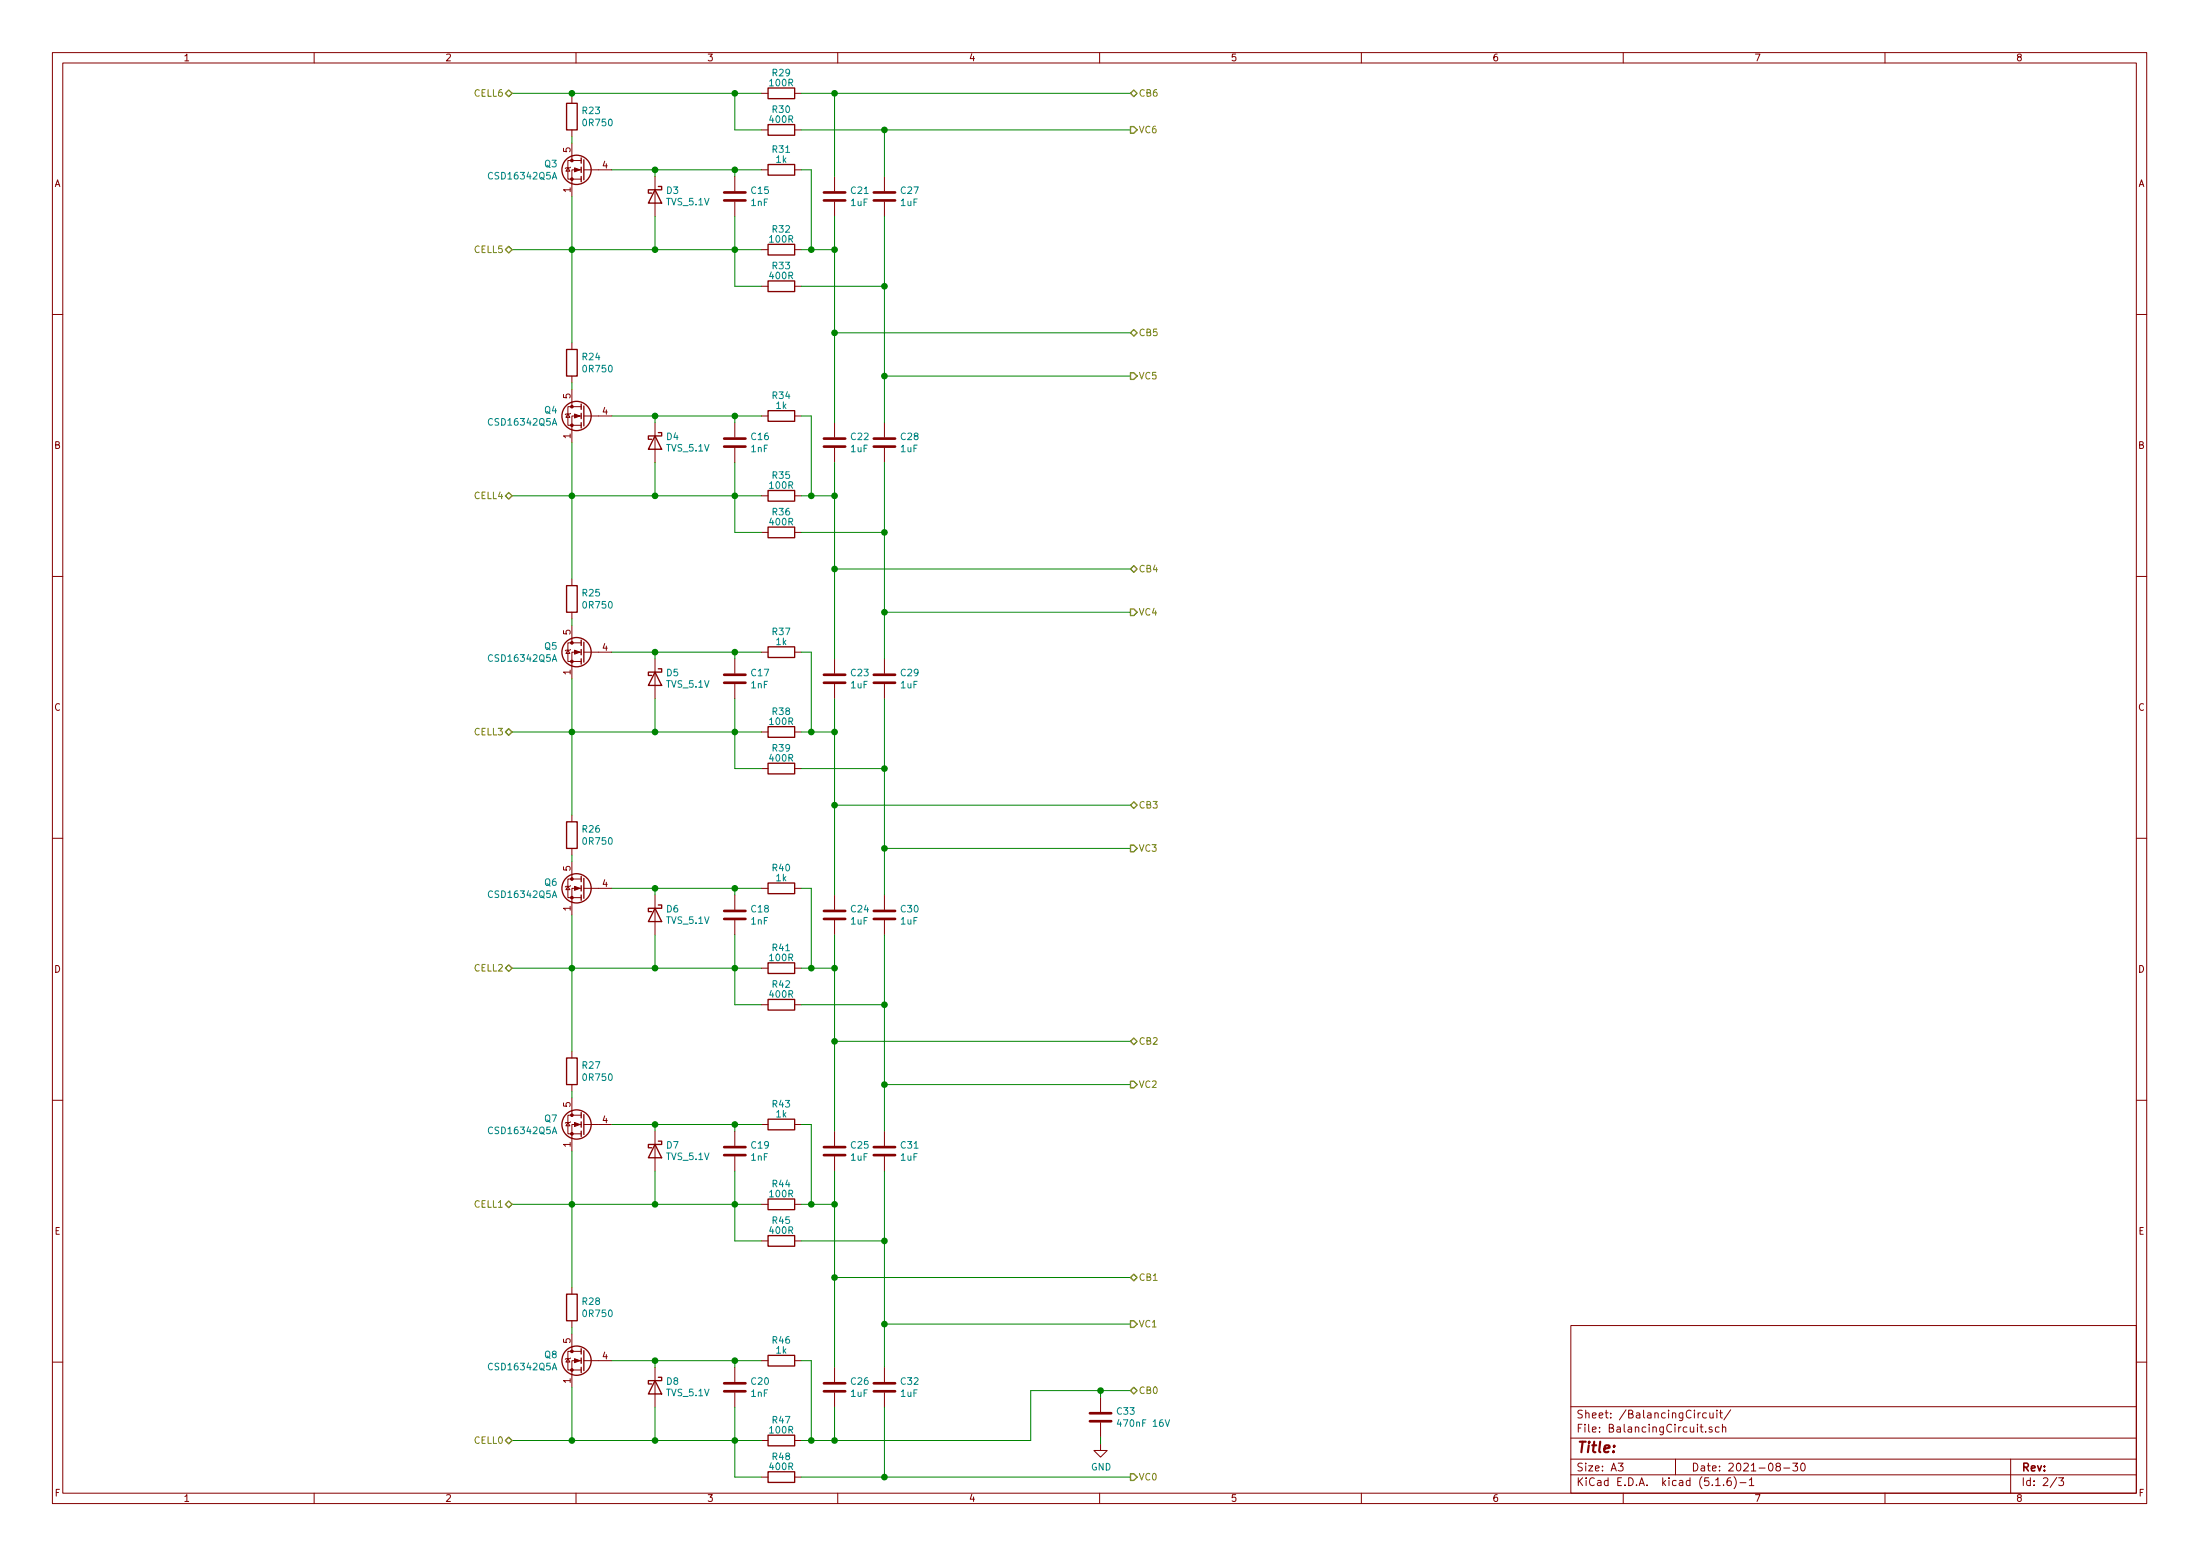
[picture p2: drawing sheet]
EESchema Schematic File Version 4
EELAYER 30 0
EELAYER END
$Descr A3 16535 11693
encoding utf-8
Sheet 2 3
Title ""
Date "2021-08-30"
Rev ""
Comp ""
Comment1 ""
Comment2 ""
Comment3 ""
Comment4 ""
$EndDescr
Wire Wire Line
	4300 10025 4300 9975
Wire Wire Line
	4300 10425 4300 10825
Wire Wire Line
	4300 10825 4925 10825
Wire Wire Line
	5725 10225 5525 10225
Wire Wire Line
	4925 10275 4925 10225
Connection ~ 4925 10225
Wire Wire Line
	4925 10225 4600 10225
Wire Wire Line
	5525 10275 5525 10225
Connection ~ 5525 10225
Wire Wire Line
	5525 10225 4925 10225
Wire Wire Line
	4925 10575 4925 10825
Connection ~ 4925 10825
Wire Wire Line
	4925 10825 5525 10825
Wire Wire Line
	5525 10575 5525 10825
Connection ~ 5525 10825
Wire Wire Line
	5525 10825 5725 10825
Wire Wire Line
	6025 10225 6100 10225
Wire Wire Line
	6275 10575 6275 10825
Wire Wire Line
	6275 9600 6275 10275
Wire Wire Line
	4300 10825 3850 10825
Connection ~ 4300 10825
Wire Wire Line
	5525 10825 5525 11100
Wire Wire Line
	5525 11100 5725 11100
Connection ~ 6275 9600
Wire Wire Line
	6650 10575 6650 11100
Connection ~ 6650 11100
Wire Wire Line
	6025 11100 6650 11100
$Comp
L Device:R R?
U 1 1
P 5875 9325
AR Path="/61625CD1" Ref="R?"  Part="1" 
AR Path="/615CA4D2/61625CD1" Ref="R45"  Part="1" 
F 0 "R45" V 6025 9325 50  0000 C CNN
F 1 "400R" V 5950 9325 50  0000 C CNN
F 2 "Resistor_SMD:R_0603_1608Metric" V 5805 9325 50  0001 C CNN
F 3 "~" H 5875 9325 50  0001 C CNN
	1    5875 9325
	0    -1   -1   0   
$EndComp
$Comp
L Device:D_Schottky D?
U 1 1
P 4925 8650
AR Path="/61625CDD" Ref="D?"  Part="1" 
AR Path="/615CA4D2/61625CDD" Ref="D7"  Part="1" 
F 0 "D7" V 4879 8730 50  0000 L CNN
F 1 "TVS_5.1V" V 4965 8730 50  0000 L CNN
F 2 "Diode_SMD:D_SOD-323" H 4925 8650 50  0001 C CNN
F 3 "~" H 4925 8650 50  0001 C CNN
	1    4925 8650
	0    1    1    0   
$EndComp
$Comp
L Device:R R?
U 1 1
P 5875 9050
AR Path="/61625CEF" Ref="R?"  Part="1" 
AR Path="/615CA4D2/61625CEF" Ref="R44"  Part="1" 
F 0 "R44" V 6025 9050 50  0000 C CNN
F 1 "100R" V 5950 9050 50  0000 C CNN
F 2 "Resistor_SMD:R_0603_1608Metric" V 5805 9050 50  0001 C CNN
F 3 "~" H 5875 9050 50  0001 C CNN
	1    5875 9050
	0    -1   -1   0   
$EndComp
Wire Wire Line
	4300 8250 4300 8200
Wire Wire Line
	4300 8650 4300 9050
Wire Wire Line
	4300 9050 4925 9050
Wire Wire Line
	5725 8450 5525 8450
Wire Wire Line
	4925 8500 4925 8450
Connection ~ 4925 8450
Wire Wire Line
	4925 8450 4600 8450
Wire Wire Line
	5525 8500 5525 8450
Connection ~ 5525 8450
Wire Wire Line
	5525 8450 4925 8450
Wire Wire Line
	4925 8800 4925 9050
Connection ~ 4925 9050
Wire Wire Line
	4925 9050 5525 9050
Wire Wire Line
	5525 8800 5525 9050
Connection ~ 5525 9050
Wire Wire Line
	5525 9050 5725 9050
Wire Wire Line
	6025 8450 6100 8450
Wire Wire Line
	6275 8800 6275 9050
Connection ~ 6275 9050
Wire Wire Line
	6275 7825 6275 8500
Wire Wire Line
	4300 9050 3850 9050
Connection ~ 4300 9050
Wire Wire Line
	5525 9050 5525 9325
Wire Wire Line
	5525 9325 5725 9325
Wire Wire Line
	6650 8800 6650 9325
Connection ~ 6650 9325
Wire Wire Line
	6025 9325 6650 9325
Wire Wire Line
	6650 10275 6650 9950
Wire Wire Line
	6275 9600 6275 9050
Wire Wire Line
	6650 8500 6650 8150
Wire Wire Line
	4300 9050 4300 9675
Connection ~ 6650 9950
Wire Wire Line
	6650 9950 6650 9325
$Comp
L Device:R R?
U 1 1
P 5875 7550
AR Path="/61625D33" Ref="R?"  Part="1" 
AR Path="/615CA4D2/61625D33" Ref="R42"  Part="1" 
F 0 "R42" V 6025 7550 50  0000 C CNN
F 1 "400R" V 5950 7550 50  0000 C CNN
F 2 "Resistor_SMD:R_0603_1608Metric" V 5805 7550 50  0001 C CNN
F 3 "~" H 5875 7550 50  0001 C CNN
	1    5875 7550
	0    -1   -1   0   
$EndComp
$Comp
L Device:D_Schottky D?
U 1 1
P 4925 6875
AR Path="/61625D3F" Ref="D?"  Part="1" 
AR Path="/615CA4D2/61625D3F" Ref="D6"  Part="1" 
F 0 "D6" V 4879 6955 50  0000 L CNN
F 1 "TVS_5.1V" V 4965 6955 50  0000 L CNN
F 2 "Diode_SMD:D_SOD-323" H 4925 6875 50  0001 C CNN
F 3 "~" H 4925 6875 50  0001 C CNN
	1    4925 6875
	0    1    1    0   
$EndComp
$Comp
L Device:R R?
U 1 1
P 4300 6275
AR Path="/61625D45" Ref="R?"  Part="1" 
AR Path="/615CA4D2/61625D45" Ref="R26"  Part="1" 
F 0 "R26" H 4370 6321 50  0000 L CNN
F 1 "0R750" H 4370 6230 50  0000 L CNN
F 2 "Package_TO_SOT_SMD:TO-252-2_TabPin1" V 4230 6275 50  0001 C CNN
F 3 "https://www.bourns.com/docs/Product-Datasheets/PWR263S-35.pdf" H 4300 6275 50  0001 C CNN
	1    4300 6275
	1    0    0    -1  
$EndComp
$Comp
L Device:R R?
U 1 1
P 5875 7275
AR Path="/61625D51" Ref="R?"  Part="1" 
AR Path="/615CA4D2/61625D51" Ref="R41"  Part="1" 
F 0 "R41" V 6025 7275 50  0000 C CNN
F 1 "100R" V 5950 7275 50  0000 C CNN
F 2 "Resistor_SMD:R_0603_1608Metric" V 5805 7275 50  0001 C CNN
F 3 "~" H 5875 7275 50  0001 C CNN
	1    5875 7275
	0    -1   -1   0   
$EndComp
Wire Wire Line
	4300 6475 4300 6425
Wire Wire Line
	4300 6875 4300 7275
Wire Wire Line
	4300 7275 4925 7275
Wire Wire Line
	5725 6675 5525 6675
Wire Wire Line
	4925 6725 4925 6675
Connection ~ 4925 6675
Wire Wire Line
	4925 6675 4600 6675
Wire Wire Line
	5525 6725 5525 6675
Connection ~ 5525 6675
Wire Wire Line
	5525 6675 4925 6675
Wire Wire Line
	4925 7025 4925 7275
Connection ~ 4925 7275
Wire Wire Line
	4925 7275 5525 7275
Wire Wire Line
	5525 7025 5525 7275
Connection ~ 5525 7275
Wire Wire Line
	5525 7275 5725 7275
Wire Wire Line
	6025 6675 6100 6675
Wire Wire Line
	6275 7025 6275 7275
Connection ~ 6275 7275
Wire Wire Line
	6275 6050 6275 6725
Wire Wire Line
	4300 7275 3850 7275
Connection ~ 4300 7275
Wire Wire Line
	5525 7275 5525 7550
Wire Wire Line
	5525 7550 5725 7550
Wire Wire Line
	6650 7025 6650 7550
Wire Wire Line
	6025 7550 6650 7550
Wire Wire Line
	6275 7825 6275 7275
Wire Wire Line
	6650 6725 6650 6375
Connection ~ 6275 7825
Wire Wire Line
	6650 8150 6650 7550
Connection ~ 6650 8150
Connection ~ 6650 7550
Wire Wire Line
	4300 7275 4300 7900
$Comp
L Device:R R?
U 1 1
P 5875 5775
AR Path="/61625D92" Ref="R?"  Part="1" 
AR Path="/615CA4D2/61625D92" Ref="R39"  Part="1" 
F 0 "R39" V 6025 5775 50  0000 C CNN
F 1 "400R" V 5950 5775 50  0000 C CNN
F 2 "Resistor_SMD:R_0603_1608Metric" V 5805 5775 50  0001 C CNN
F 3 "~" H 5875 5775 50  0001 C CNN
	1    5875 5775
	0    -1   -1   0   
$EndComp
$Comp
L Device:D_Schottky D?
U 1 1
P 4925 5100
AR Path="/61625D9E" Ref="D?"  Part="1" 
AR Path="/615CA4D2/61625D9E" Ref="D5"  Part="1" 
F 0 "D5" V 4879 5180 50  0000 L CNN
F 1 "TVS_5.1V" V 4965 5180 50  0000 L CNN
F 2 "Diode_SMD:D_SOD-323" H 4925 5100 50  0001 C CNN
F 3 "~" H 4925 5100 50  0001 C CNN
	1    4925 5100
	0    1    1    0   
$EndComp
$Comp
L Device:R R?
U 1 1
P 4300 4500
AR Path="/61625DA4" Ref="R?"  Part="1" 
AR Path="/615CA4D2/61625DA4" Ref="R25"  Part="1" 
F 0 "R25" H 4370 4546 50  0000 L CNN
F 1 "0R750" H 4370 4455 50  0000 L CNN
F 2 "Package_TO_SOT_SMD:TO-252-2_TabPin1" V 4230 4500 50  0001 C CNN
F 3 "https://www.bourns.com/docs/Product-Datasheets/PWR263S-35.pdf" H 4300 4500 50  0001 C CNN
	1    4300 4500
	1    0    0    -1  
$EndComp
$Comp
L Device:R R?
U 1 1
P 5875 5500
AR Path="/61625DB0" Ref="R?"  Part="1" 
AR Path="/615CA4D2/61625DB0" Ref="R38"  Part="1" 
F 0 "R38" V 6025 5500 50  0000 C CNN
F 1 "100R" V 5950 5500 50  0000 C CNN
F 2 "Resistor_SMD:R_0603_1608Metric" V 5805 5500 50  0001 C CNN
F 3 "~" H 5875 5500 50  0001 C CNN
	1    5875 5500
	0    -1   -1   0   
$EndComp
Wire Wire Line
	4300 4700 4300 4650
Wire Wire Line
	4300 5100 4300 5500
Wire Wire Line
	4300 5500 4925 5500
Wire Wire Line
	5725 4900 5525 4900
Wire Wire Line
	4925 4950 4925 4900
Connection ~ 4925 4900
Wire Wire Line
	4925 4900 4600 4900
Wire Wire Line
	5525 4950 5525 4900
Connection ~ 5525 4900
Wire Wire Line
	5525 4900 4925 4900
Wire Wire Line
	4925 5250 4925 5500
Connection ~ 4925 5500
Wire Wire Line
	4925 5500 5525 5500
Wire Wire Line
	5525 5250 5525 5500
Connection ~ 5525 5500
Wire Wire Line
	5525 5500 5725 5500
Wire Wire Line
	6025 4900 6100 4900
Wire Wire Line
	6275 5250 6275 5500
Connection ~ 6275 5500
Wire Wire Line
	6275 4275 6275 4950
Wire Wire Line
	4300 5500 3850 5500
Connection ~ 4300 5500
Wire Wire Line
	5525 5500 5525 5775
Wire Wire Line
	5525 5775 5725 5775
Wire Wire Line
	6650 5250 6650 5775
Wire Wire Line
	6025 5775 6650 5775
Wire Wire Line
	6275 6050 6275 5500
Wire Wire Line
	6650 4950 6650 4600
Connection ~ 6275 6050
Wire Wire Line
	4300 5500 4300 6125
Wire Wire Line
	6650 5775 6650 6375
Connection ~ 6650 5775
Connection ~ 6650 6375
$Comp
L Device:R R?
U 1 1
P 5875 4000
AR Path="/61625DF1" Ref="R?"  Part="1" 
AR Path="/615CA4D2/61625DF1" Ref="R36"  Part="1" 
F 0 "R36" V 6025 4000 50  0000 C CNN
F 1 "400R" V 5950 4000 50  0000 C CNN
F 2 "Resistor_SMD:R_0603_1608Metric" V 5805 4000 50  0001 C CNN
F 3 "~" H 5875 4000 50  0001 C CNN
	1    5875 4000
	0    -1   -1   0   
$EndComp
$Comp
L Device:D_Schottky D?
U 1 1
P 4925 3325
AR Path="/61625DFD" Ref="D?"  Part="1" 
AR Path="/615CA4D2/61625DFD" Ref="D4"  Part="1" 
F 0 "D4" V 4879 3405 50  0000 L CNN
F 1 "TVS_5.1V" V 4965 3405 50  0000 L CNN
F 2 "Diode_SMD:D_SOD-323" H 4925 3325 50  0001 C CNN
F 3 "~" H 4925 3325 50  0001 C CNN
	1    4925 3325
	0    1    1    0   
$EndComp
$Comp
L Device:R R?
U 1 1
P 4300 2725
AR Path="/61625E03" Ref="R?"  Part="1" 
AR Path="/615CA4D2/61625E03" Ref="R24"  Part="1" 
F 0 "R24" H 4370 2771 50  0000 L CNN
F 1 "0R750" H 4370 2680 50  0000 L CNN
F 2 "Package_TO_SOT_SMD:TO-252-2_TabPin1" V 4230 2725 50  0001 C CNN
F 3 "https://www.bourns.com/docs/Product-Datasheets/PWR263S-35.pdf" H 4300 2725 50  0001 C CNN
	1    4300 2725
	1    0    0    -1  
$EndComp
$Comp
L Device:R R?
U 1 1
P 5875 3725
AR Path="/61625E0F" Ref="R?"  Part="1" 
AR Path="/615CA4D2/61625E0F" Ref="R35"  Part="1" 
F 0 "R35" V 6025 3725 50  0000 C CNN
F 1 "100R" V 5950 3725 50  0000 C CNN
F 2 "Resistor_SMD:R_0603_1608Metric" V 5805 3725 50  0001 C CNN
F 3 "~" H 5875 3725 50  0001 C CNN
	1    5875 3725
	0    -1   -1   0   
$EndComp
Wire Wire Line
	4300 2925 4300 2875
Wire Wire Line
	4300 3325 4300 3725
Wire Wire Line
	4300 3725 4925 3725
Wire Wire Line
	5725 3125 5525 3125
Wire Wire Line
	4925 3175 4925 3125
Connection ~ 4925 3125
Wire Wire Line
	4925 3125 4600 3125
Wire Wire Line
	5525 3175 5525 3125
Connection ~ 5525 3125
Wire Wire Line
	5525 3125 4925 3125
Wire Wire Line
	4925 3475 4925 3725
Connection ~ 4925 3725
Wire Wire Line
	4925 3725 5525 3725
Wire Wire Line
	5525 3475 5525 3725
Connection ~ 5525 3725
Wire Wire Line
	5525 3725 5725 3725
Wire Wire Line
	6025 3125 6100 3125
Wire Wire Line
	6275 3475 6275 3725
Connection ~ 6275 3725
Wire Wire Line
	6275 2500 6275 3175
Wire Wire Line
	4300 3725 3850 3725
Connection ~ 4300 3725
Wire Wire Line
	5525 3725 5525 4000
Wire Wire Line
	5525 4000 5725 4000
Wire Wire Line
	6650 3475 6650 4000
Wire Wire Line
	6025 4000 6650 4000
Wire Wire Line
	6275 4275 6275 3725
Wire Wire Line
	6650 3175 6650 2825
Connection ~ 6275 4275
Wire Wire Line
	6650 4600 6650 4000
Connection ~ 6650 4600
Connection ~ 6650 4000
Wire Wire Line
	4300 3725 4300 4350
$Comp
L Device:R R?
U 1 1
P 5875 2150
AR Path="/61625E50" Ref="R?"  Part="1" 
AR Path="/615CA4D2/61625E50" Ref="R33"  Part="1" 
F 0 "R33" V 6025 2150 50  0000 C CNN
F 1 "400R" V 5950 2150 50  0000 C CNN
F 2 "Resistor_SMD:R_0603_1608Metric" V 5805 2150 50  0001 C CNN
F 3 "~" H 5875 2150 50  0001 C CNN
	1    5875 2150
	0    -1   -1   0   
$EndComp
$Comp
L Device:D_Schottky D?
U 1 1
P 4925 1475
AR Path="/61625E5C" Ref="D?"  Part="1" 
AR Path="/615CA4D2/61625E5C" Ref="D3"  Part="1" 
F 0 "D3" V 4879 1555 50  0000 L CNN
F 1 "TVS_5.1V" V 4965 1555 50  0000 L CNN
F 2 "Diode_SMD:D_SOD-323" H 4925 1475 50  0001 C CNN
F 3 "~" H 4925 1475 50  0001 C CNN
	1    4925 1475
	0    1    1    0   
$EndComp
$Comp
L Device:R R?
U 1 1
P 4300 875
AR Path="/61625E62" Ref="R?"  Part="1" 
AR Path="/615CA4D2/61625E62" Ref="R23"  Part="1" 
F 0 "R23" H 4370 921 50  0000 L CNN
F 1 "0R750" H 4370 830 50  0000 L CNN
F 2 "Package_TO_SOT_SMD:TO-252-2_TabPin1" V 4230 875 50  0001 C CNN
F 3 "https://www.bourns.com/docs/Product-Datasheets/PWR263S-35.pdf" H 4300 875 50  0001 C CNN
	1    4300 875 
	1    0    0    -1  
$EndComp
$Comp
L Device:R R?
U 1 1
P 5875 1875
AR Path="/61625E6E" Ref="R?"  Part="1" 
AR Path="/615CA4D2/61625E6E" Ref="R32"  Part="1" 
F 0 "R32" V 6025 1875 50  0000 C CNN
F 1 "100R" V 5950 1875 50  0000 C CNN
F 2 "Resistor_SMD:R_0603_1608Metric" V 5805 1875 50  0001 C CNN
F 3 "~" H 5875 1875 50  0001 C CNN
	1    5875 1875
	0    -1   -1   0   
$EndComp
$Comp
L Device:C C?
U 1 1
P 6275 1475
AR Path="/61625E74" Ref="C?"  Part="1" 
AR Path="/615CA4D2/61625E74" Ref="C21"  Part="1" 
F 0 "C21" H 6390 1521 50  0000 L CNN
F 1 "1uF" H 6390 1430 50  0000 L CNN
F 2 "Capacitor_SMD:C_0603_1608Metric" H 6313 1325 50  0001 C CNN
F 3 "~" H 6275 1475 50  0001 C CNN
	1    6275 1475
	1    0    0    -1  
$EndComp
$Comp
L Device:C C?
U 1 1
P 5525 1475
AR Path="/61625E7A" Ref="C?"  Part="1" 
AR Path="/615CA4D2/61625E7A" Ref="C15"  Part="1" 
F 0 "C15" H 5640 1521 50  0000 L CNN
F 1 "1nF" H 5640 1430 50  0000 L CNN
F 2 "Capacitor_SMD:C_0603_1608Metric" H 5563 1325 50  0001 C CNN
F 3 "~" H 5525 1475 50  0001 C CNN
	1    5525 1475
	1    0    0    -1  
$EndComp
Wire Wire Line
	4300 1075 4300 1025
Wire Wire Line
	4300 1475 4300 1875
Wire Wire Line
	4300 1875 4925 1875
Wire Wire Line
	6025 1875 6100 1875
Wire Wire Line
	5725 1275 5525 1275
Wire Wire Line
	4925 1325 4925 1275
Connection ~ 4925 1275
Wire Wire Line
	4925 1275 4600 1275
Wire Wire Line
	5525 1325 5525 1275
Connection ~ 5525 1275
Wire Wire Line
	5525 1275 4925 1275
Wire Wire Line
	4925 1625 4925 1875
Connection ~ 4925 1875
Wire Wire Line
	4925 1875 5525 1875
Wire Wire Line
	5525 1625 5525 1875
Connection ~ 5525 1875
Wire Wire Line
	5525 1875 5725 1875
Wire Wire Line
	6025 1275 6100 1275
Wire Wire Line
	6100 1275 6100 1875
Connection ~ 6100 1875
Wire Wire Line
	6100 1875 6275 1875
Wire Wire Line
	6275 1625 6275 1875
Connection ~ 6275 1875
Wire Wire Line
	4300 725  4300 700 
Wire Wire Line
	4300 1875 3850 1875
Connection ~ 4300 1875
Wire Wire Line
	5525 1875 5525 2150
Wire Wire Line
	5525 2150 5725 2150
$Comp
L Device:C C?
U 1 1
P 6650 1475
AR Path="/61625E9C" Ref="C?"  Part="1" 
AR Path="/615CA4D2/61625E9C" Ref="C27"  Part="1" 
F 0 "C27" H 6765 1521 50  0000 L CNN
F 1 "1uF" H 6765 1430 50  0000 L CNN
F 2 "Capacitor_SMD:C_0603_1608Metric" H 6688 1325 50  0001 C CNN
F 3 "~" H 6650 1475 50  0001 C CNN
	1    6650 1475
	1    0    0    -1  
$EndComp
Wire Wire Line
	6650 1625 6650 2150
Wire Wire Line
	6025 2150 6650 2150
Wire Wire Line
	6650 1325 6650 975 
Wire Wire Line
	4300 1875 4300 2575
Wire Wire Line
	6275 1875 6275 2500
Connection ~ 6275 2500
Wire Wire Line
	6650 2825 6650 2150
Connection ~ 6650 2825
Connection ~ 6650 2150
$Comp
L Device:R R?
U 1 1
P 5875 975
AR Path="/61625EAF" Ref="R?"  Part="1" 
AR Path="/615CA4D2/61625EAF" Ref="R30"  Part="1" 
F 0 "R30" V 6025 975 50  0000 C CNN
F 1 "400R" V 5950 975 50  0000 C CNN
F 2 "Resistor_SMD:R_0603_1608Metric" V 5805 975 50  0001 C CNN
F 3 "~" H 5875 975 50  0001 C CNN
	1    5875 975 
	0    -1   -1   0   
$EndComp
$Comp
L Device:R R?
U 1 1
P 5875 700
AR Path="/61625EB5" Ref="R?"  Part="1" 
AR Path="/615CA4D2/61625EB5" Ref="R29"  Part="1" 
F 0 "R29" V 6025 700 50  0000 C CNN
F 1 "100R" V 5950 700 50  0000 C CNN
F 2 "Resistor_SMD:R_0603_1608Metric" V 5805 700 50  0001 C CNN
F 3 "~" H 5875 700 50  0001 C CNN
	1    5875 700 
	0    -1   -1   0   
$EndComp
Wire Wire Line
	5525 975  5725 975 
Wire Wire Line
	6025 975  6650 975 
Connection ~ 6650 975 
Wire Wire Line
	6275 1325 6275 700 
Wire Wire Line
	6025 700  6275 700 
Connection ~ 6275 700 
Wire Wire Line
	4300 700  5525 700 
Wire Wire Line
	5525 975  5525 700 
Connection ~ 5525 700 
Wire Wire Line
	5525 700  5725 700 
Wire Wire Line
	4300 700  3850 700 
Connection ~ 4300 700 
Text HLabel 3850 700  0    50   BiDi ~ 0
CELL6
Text HLabel 3850 1875 0    50   BiDi ~ 0
CELL5
Text HLabel 3850 3725 0    50   BiDi ~ 0
CELL4
Text HLabel 3850 5500 0    50   BiDi ~ 0
CELL3
Text HLabel 3850 7275 0    50   BiDi ~ 0
CELL2
Text HLabel 3850 9050 0    50   BiDi ~ 0
CELL1
Text HLabel 3850 10825 0    50   BiDi ~ 0
CELL0
Text HLabel 8500 975  2    50   Output ~ 0
VC6
Text HLabel 8500 2825 2    50   Output ~ 0
VC5
Text HLabel 8500 4600 2    50   Output ~ 0
VC4
Text HLabel 8500 6375 2    50   Output ~ 0
VC3
Text HLabel 8500 8150 2    50   Output ~ 0
VC2
Text HLabel 8500 9950 2    50   Output ~ 0
VC1
Text HLabel 8500 11100 2    50   Output ~ 0
VC0
Text HLabel 8500 10450 2    50   BiDi ~ 0
CB0
Text HLabel 8500 9600 2    50   BiDi ~ 0
CB1
Text HLabel 8500 7825 2    50   BiDi ~ 0
CB2
Text HLabel 8500 6050 2    50   BiDi ~ 0
CB3
Text HLabel 8500 4275 2    50   BiDi ~ 0
CB4
Text HLabel 8500 2500 2    50   BiDi ~ 0
CB5
Text HLabel 8500 700  2    50   BiDi ~ 0
CB6
Wire Wire Line
	6650 11100 8500 11100
Wire Wire Line
	6650 9950 8500 9950
Wire Wire Line
	6275 9600 8500 9600
Wire Wire Line
	6650 8150 8500 8150
Wire Wire Line
	6275 7825 8500 7825
Wire Wire Line
	6650 6375 8500 6375
Wire Wire Line
	6275 6050 8500 6050
Wire Wire Line
	6650 4600 8500 4600
Wire Wire Line
	6275 4275 8500 4275
Wire Wire Line
	6650 2825 8500 2825
Wire Wire Line
	6275 2500 8500 2500
Wire Wire Line
	6275 700  8500 700 
Wire Wire Line
	6650 975  8500 975 
Wire Wire Line
	8275 10850 8275 10800
Wire Wire Line
	8500 10450 8275 10450
Wire Wire Line
	8275 10450 8275 10500
Wire Wire Line
	8275 10450 7750 10450
Wire Wire Line
	7750 10450 7750 10825
Wire Wire Line
	7750 10825 6275 10825
Connection ~ 8275 10450
Connection ~ 6275 10825
$Comp
L power:GND #PWR024
U 1 1
P 8275 10850
F 0 "#PWR024" H 8275 10600 50  0001 C CNN
F 1 "GND" H 8280 10677 50  0000 C CNN
F 2 "" H 8275 10850 50  0001 C CNN
F 3 "" H 8275 10850 50  0001 C CNN
	1    8275 10850
	1    0    0    -1  
$EndComp
Wire Wire Line
	6025 3725 6100 3725
$Comp
L Device:C C?
U 1 1
P 6275 3325
AR Path="/6159E9F5" Ref="C?"  Part="1" 
AR Path="/615CA4D2/6159E9F5" Ref="C22"  Part="1" 
F 0 "C22" H 6390 3371 50  0000 L CNN
F 1 "1uF" H 6390 3280 50  0000 L CNN
F 2 "Capacitor_SMD:C_0603_1608Metric" H 6313 3175 50  0001 C CNN
F 3 "~" H 6275 3325 50  0001 C CNN
	1    6275 3325
	1    0    0    -1  
$EndComp
$Comp
L Device:C C?
U 1 1
P 5525 3325
AR Path="/6159E9FB" Ref="C?"  Part="1" 
AR Path="/615CA4D2/6159E9FB" Ref="C16"  Part="1" 
F 0 "C16" H 5640 3371 50  0000 L CNN
F 1 "1nF" H 5640 3280 50  0000 L CNN
F 2 "Capacitor_SMD:C_0603_1608Metric" H 5563 3175 50  0001 C CNN
F 3 "~" H 5525 3325 50  0001 C CNN
	1    5525 3325
	1    0    0    -1  
$EndComp
$Comp
L Device:C C?
U 1 1
P 6650 3325
AR Path="/6159EA02" Ref="C?"  Part="1" 
AR Path="/615CA4D2/6159EA02" Ref="C28"  Part="1" 
F 0 "C28" H 6765 3371 50  0000 L CNN
F 1 "1uF" H 6765 3280 50  0000 L CNN
F 2 "Capacitor_SMD:C_0603_1608Metric" H 6688 3175 50  0001 C CNN
F 3 "~" H 6650 3325 50  0001 C CNN
	1    6650 3325
	1    0    0    -1  
$EndComp
Wire Wire Line
	6025 5500 6100 5500
$Comp
L Device:C C?
U 1 1
P 6275 5100
AR Path="/615A88BB" Ref="C?"  Part="1" 
AR Path="/615CA4D2/615A88BB" Ref="C23"  Part="1" 
F 0 "C23" H 6390 5146 50  0000 L CNN
F 1 "1uF" H 6390 5055 50  0000 L CNN
F 2 "Capacitor_SMD:C_0603_1608Metric" H 6313 4950 50  0001 C CNN
F 3 "~" H 6275 5100 50  0001 C CNN
	1    6275 5100
	1    0    0    -1  
$EndComp
$Comp
L Device:C C?
U 1 1
P 5525 5100
AR Path="/615A88C1" Ref="C?"  Part="1" 
AR Path="/615CA4D2/615A88C1" Ref="C17"  Part="1" 
F 0 "C17" H 5640 5146 50  0000 L CNN
F 1 "1nF" H 5640 5055 50  0000 L CNN
F 2 "Capacitor_SMD:C_0603_1608Metric" H 5563 4950 50  0001 C CNN
F 3 "~" H 5525 5100 50  0001 C CNN
	1    5525 5100
	1    0    0    -1  
$EndComp
$Comp
L Device:C C?
U 1 1
P 6650 5100
AR Path="/615A88C8" Ref="C?"  Part="1" 
AR Path="/615CA4D2/615A88C8" Ref="C29"  Part="1" 
F 0 "C29" H 6765 5146 50  0000 L CNN
F 1 "1uF" H 6765 5055 50  0000 L CNN
F 2 "Capacitor_SMD:C_0603_1608Metric" H 6688 4950 50  0001 C CNN
F 3 "~" H 6650 5100 50  0001 C CNN
	1    6650 5100
	1    0    0    -1  
$EndComp
Wire Wire Line
	6025 7275 6100 7275
$Comp
L Device:C C?
U 1 1
P 6275 6875
AR Path="/615B24B6" Ref="C?"  Part="1" 
AR Path="/615CA4D2/615B24B6" Ref="C24"  Part="1" 
F 0 "C24" H 6390 6921 50  0000 L CNN
F 1 "1uF" H 6390 6830 50  0000 L CNN
F 2 "Capacitor_SMD:C_0603_1608Metric" H 6313 6725 50  0001 C CNN
F 3 "~" H 6275 6875 50  0001 C CNN
	1    6275 6875
	1    0    0    -1  
$EndComp
$Comp
L Device:C C?
U 1 1
P 5525 6875
AR Path="/615B24BC" Ref="C?"  Part="1" 
AR Path="/615CA4D2/615B24BC" Ref="C18"  Part="1" 
F 0 "C18" H 5640 6921 50  0000 L CNN
F 1 "1nF" H 5640 6830 50  0000 L CNN
F 2 "Capacitor_SMD:C_0603_1608Metric" H 5563 6725 50  0001 C CNN
F 3 "~" H 5525 6875 50  0001 C CNN
	1    5525 6875
	1    0    0    -1  
$EndComp
$Comp
L Device:C C?
U 1 1
P 6650 6875
AR Path="/615B24C3" Ref="C?"  Part="1" 
AR Path="/615CA4D2/615B24C3" Ref="C30"  Part="1" 
F 0 "C30" H 6765 6921 50  0000 L CNN
F 1 "1uF" H 6765 6830 50  0000 L CNN
F 2 "Capacitor_SMD:C_0603_1608Metric" H 6688 6725 50  0001 C CNN
F 3 "~" H 6650 6875 50  0001 C CNN
	1    6650 6875
	1    0    0    -1  
$EndComp
Wire Wire Line
	6025 9050 6100 9050
$Comp
L Device:C C?
U 1 1
P 6275 8650
AR Path="/615BBC16" Ref="C?"  Part="1" 
AR Path="/615CA4D2/615BBC16" Ref="C25"  Part="1" 
F 0 "C25" H 6390 8696 50  0000 L CNN
F 1 "1uF" H 6390 8605 50  0000 L CNN
F 2 "Capacitor_SMD:C_0603_1608Metric" H 6313 8500 50  0001 C CNN
F 3 "~" H 6275 8650 50  0001 C CNN
	1    6275 8650
	1    0    0    -1  
$EndComp
$Comp
L Device:C C?
U 1 1
P 5525 8650
AR Path="/615BBC1C" Ref="C?"  Part="1" 
AR Path="/615CA4D2/615BBC1C" Ref="C19"  Part="1" 
F 0 "C19" H 5640 8696 50  0000 L CNN
F 1 "1nF" H 5640 8605 50  0000 L CNN
F 2 "Capacitor_SMD:C_0603_1608Metric" H 5563 8500 50  0001 C CNN
F 3 "~" H 5525 8650 50  0001 C CNN
	1    5525 8650
	1    0    0    -1  
$EndComp
$Comp
L Device:C C?
U 1 1
P 6650 8650
AR Path="/615BBC23" Ref="C?"  Part="1" 
AR Path="/615CA4D2/615BBC23" Ref="C31"  Part="1" 
F 0 "C31" H 6765 8696 50  0000 L CNN
F 1 "1uF" H 6765 8605 50  0000 L CNN
F 2 "Capacitor_SMD:C_0603_1608Metric" H 6688 8500 50  0001 C CNN
F 3 "~" H 6650 8650 50  0001 C CNN
	1    6650 8650
	1    0    0    -1  
$EndComp
Wire Wire Line
	6025 10825 6100 10825
Wire Wire Line
	6100 10225 6100 10825
Connection ~ 6100 10825
Wire Wire Line
	6100 10825 6275 10825
Wire Wire Line
	6100 8450 6100 9050
Connection ~ 6100 9050
Wire Wire Line
	6100 9050 6275 9050
Wire Wire Line
	6100 7275 6100 6675
Connection ~ 6100 7275
Wire Wire Line
	6100 7275 6275 7275
Wire Wire Line
	6100 5500 6100 4900
Connection ~ 6100 5500
Wire Wire Line
	6100 5500 6275 5500
Wire Wire Line
	6100 3725 6100 3125
Connection ~ 6100 3725
Wire Wire Line
	6100 3725 6275 3725
$Comp
L Device:R R?
U 1 1
P 5875 8450
AR Path="/624FEDDD" Ref="R?"  Part="1" 
AR Path="/615CA4D2/624FEDDD" Ref="R43"  Part="1" 
F 0 "R43" V 6025 8450 50  0000 C CNN
F 1 "1k" V 5950 8450 50  0000 C CNN
F 2 "Resistor_SMD:R_0603_1608Metric" V 5805 8450 50  0001 C CNN
F 3 "~" H 5875 8450 50  0001 C CNN
	1    5875 8450
	0    -1   -1   0   
$EndComp
$Comp
L Device:R R?
U 1 1
P 5875 6675
AR Path="/624FF529" Ref="R?"  Part="1" 
AR Path="/615CA4D2/624FF529" Ref="R40"  Part="1" 
F 0 "R40" V 6025 6675 50  0000 C CNN
F 1 "1k" V 5950 6675 50  0000 C CNN
F 2 "Resistor_SMD:R_0603_1608Metric" V 5805 6675 50  0001 C CNN
F 3 "~" H 5875 6675 50  0001 C CNN
	1    5875 6675
	0    -1   -1   0   
$EndComp
$Comp
L Device:R R?
U 1 1
P 5875 4900
AR Path="/624FFCCB" Ref="R?"  Part="1" 
AR Path="/615CA4D2/624FFCCB" Ref="R37"  Part="1" 
F 0 "R37" V 6025 4900 50  0000 C CNN
F 1 "1k" V 5950 4900 50  0000 C CNN
F 2 "Resistor_SMD:R_0603_1608Metric" V 5805 4900 50  0001 C CNN
F 3 "~" H 5875 4900 50  0001 C CNN
	1    5875 4900
	0    -1   -1   0   
$EndComp
$Comp
L Device:R R?
U 1 1
P 5875 3125
AR Path="/62500491" Ref="R?"  Part="1" 
AR Path="/615CA4D2/62500491" Ref="R34"  Part="1" 
F 0 "R34" V 6025 3125 50  0000 C CNN
F 1 "1k" V 5950 3125 50  0000 C CNN
F 2 "Resistor_SMD:R_0603_1608Metric" V 5805 3125 50  0001 C CNN
F 3 "~" H 5875 3125 50  0001 C CNN
	1    5875 3125
	0    -1   -1   0   
$EndComp
$Comp
L Device:R R?
U 1 1
P 5875 1275
AR Path="/62500BE2" Ref="R?"  Part="1" 
AR Path="/615CA4D2/62500BE2" Ref="R31"  Part="1" 
F 0 "R31" V 6025 1275 50  0000 C CNN
F 1 "1k" V 5950 1275 50  0000 C CNN
F 2 "Resistor_SMD:R_0603_1608Metric" V 5805 1275 50  0001 C CNN
F 3 "~" H 5875 1275 50  0001 C CNN
	1    5875 1275
	0    -1   -1   0   
$EndComp
$Comp
L Transistor_FET:CSD16342Q5A Q6
U 1 1
P 4400 6675
F 0 "Q6" H 4605 6721 50  0000 L CNN
F 1 "CSD16342Q5A" H 4605 6630 50  0000 L CNN
F 2 "Package_TO_SOT_SMD:TDSON-8-1" H 4600 6600 50  0001 L CIN
F 3 "http://www.ti.com/lit/gpn/csd16342q5a" V 4400 6675 50  0001 L CNN
	1    4400 6675
	-1   0    0    -1  
$EndComp
$Comp
L Transistor_FET:CSD16342Q5A Q8
U 1 1
P 4400 10225
F 0 "Q8" H 4605 10271 50  0000 L CNN
F 1 "CSD16342Q5A" H 4605 10180 50  0000 L CNN
F 2 "Package_TO_SOT_SMD:TDSON-8-1" H 4600 10150 50  0000 L CIN
F 3 "http://www.ti.com/lit/gpn/csd16342q5a" V 4400 10225 50  0001 L CNN
	1    4400 10225
	-1   0    0    -1  
$EndComp
$Comp
L Transistor_FET:CSD16342Q5A Q7
U 1 1
P 4400 8450
F 0 "Q7" H 4605 8496 50  0000 L CNN
F 1 "CSD16342Q5A" H 4605 8405 50  0000 L CNN
F 2 "Package_TO_SOT_SMD:TDSON-8-1" H 4600 8375 50  0001 L CIN
F 3 "http://www.ti.com/lit/gpn/csd16342q5a" V 4400 8450 50  0001 L CNN
	1    4400 8450
	-1   0    0    -1  
$EndComp
$Comp
L Transistor_FET:CSD16342Q5A Q5
U 1 1
P 4400 4900
F 0 "Q5" H 4605 4946 50  0000 L CNN
F 1 "CSD16342Q5A" H 4605 4855 50  0000 L CNN
F 2 "Package_TO_SOT_SMD:TDSON-8-1" H 4600 4825 50  0001 L CIN
F 3 "http://www.ti.com/lit/gpn/csd16342q5a" V 4400 4900 50  0001 L CNN
	1    4400 4900
	-1   0    0    -1  
$EndComp
$Comp
L Transistor_FET:CSD16342Q5A Q4
U 1 1
P 4400 3125
F 0 "Q4" H 4605 3171 50  0000 L CNN
F 1 "CSD16342Q5A" H 4605 3080 50  0000 L CNN
F 2 "Package_TO_SOT_SMD:TDSON-8-1" H 4600 3050 50  0001 L CIN
F 3 "http://www.ti.com/lit/gpn/csd16342q5a" V 4400 3125 50  0001 L CNN
	1    4400 3125
	-1   0    0    -1  
$EndComp
$Comp
L Transistor_FET:CSD16342Q5A Q3
U 1 1
P 4400 1275
F 0 "Q3" H 4605 1321 50  0000 L CNN
F 1 "CSD16342Q5A" H 4605 1230 50  0000 L CNN
F 2 "Package_TO_SOT_SMD:TDSON-8-1" H 4600 1200 50  0001 L CIN
F 3 "http://www.ti.com/lit/gpn/csd16342q5a" V 4400 1275 50  0001 L CNN
	1    4400 1275
	-1   0    0    -1  
$EndComp
$Comp
L Device:R R?
U 1 1
P 4300 9825
AR Path="/61625C8B" Ref="R?"  Part="1" 
AR Path="/615CA4D2/61625C8B" Ref="R28"  Part="1" 
F 0 "R28" H 4370 9871 50  0000 L CNN
F 1 "0R750" H 4370 9780 50  0000 L CNN
F 2 "Package_TO_SOT_SMD:TO-252-2_TabPin1" V 4230 9825 50  0000 C CNN
F 3 "https://www.bourns.com/docs/Product-Datasheets/PWR263S-35.pdf" H 4300 9825 50  0001 C CNN
	1    4300 9825
	1    0    0    -1  
$EndComp
$Comp
L Device:R R?
U 1 1
P 4300 8050
AR Path="/61625CE3" Ref="R?"  Part="1" 
AR Path="/615CA4D2/61625CE3" Ref="R27"  Part="1" 
F 0 "R27" H 4370 8096 50  0000 L CNN
F 1 "0R750" H 4370 8005 50  0000 L CNN
F 2 "Package_TO_SOT_SMD:TO-252-2_TabPin1" V 4230 8050 50  0000 C CNN
F 3 "https://www.bourns.com/docs/Product-Datasheets/PWR263S-35.pdf" H 4300 8050 50  0001 C CNN
	1    4300 8050
	1    0    0    -1  
$EndComp
$Comp
L Device:D_Schottky D?
U 1 1
P 4925 10425
AR Path="/61625C85" Ref="D?"  Part="1" 
AR Path="/615CA4D2/61625C85" Ref="D8"  Part="1" 
F 0 "D8" V 4879 10505 50  0000 L CNN
F 1 "TVS_5.1V" V 4965 10505 50  0000 L CNN
F 2 "Diode_SMD:D_SOD-323" H 4925 10425 50  0000 C CNN
F 3 "~" H 4925 10425 50  0001 C CNN
	1    4925 10425
	0    1    1    0   
$EndComp
$Comp
L Device:R R?
U 1 1
P 5875 10225
AR Path="/61625C91" Ref="R?"  Part="1" 
AR Path="/615CA4D2/61625C91" Ref="R46"  Part="1" 
F 0 "R46" V 6025 10225 50  0000 C CNN
F 1 "1k" V 5950 10225 50  0000 C CNN
F 2 "Resistor_SMD:R_0603_1608Metric" V 5805 10225 50  0000 C CNN
F 3 "~" H 5875 10225 50  0001 C CNN
	1    5875 10225
	0    -1   -1   0   
$EndComp
$Comp
L Device:C C?
U 1 1
P 6275 10425
AR Path="/615C51F6" Ref="C?"  Part="1" 
AR Path="/615CA4D2/615C51F6" Ref="C26"  Part="1" 
F 0 "C26" H 6390 10471 50  0000 L CNN
F 1 "1uF" H 6390 10380 50  0000 L CNN
F 2 "Capacitor_SMD:C_0603_1608Metric" H 6313 10275 50  0000 C CNN
F 3 "~" H 6275 10425 50  0001 C CNN
	1    6275 10425
	1    0    0    -1  
$EndComp
$Comp
L Device:C C?
U 1 1
P 6650 10425
AR Path="/615C5203" Ref="C?"  Part="1" 
AR Path="/615CA4D2/615C5203" Ref="C32"  Part="1" 
F 0 "C32" H 6765 10471 50  0000 L CNN
F 1 "1uF" H 6765 10380 50  0000 L CNN
F 2 "Capacitor_SMD:C_0603_1608Metric" H 6688 10275 50  0000 C CNN
F 3 "~" H 6650 10425 50  0001 C CNN
	1    6650 10425
	1    0    0    -1  
$EndComp
$Comp
L Device:C C?
U 1 1
P 5525 10425
AR Path="/615C51FC" Ref="C?"  Part="1" 
AR Path="/615CA4D2/615C51FC" Ref="C20"  Part="1" 
F 0 "C20" H 5640 10471 50  0000 L CNN
F 1 "1nF" H 5640 10380 50  0000 L CNN
F 2 "Capacitor_SMD:C_0603_1608Metric" H 5563 10275 50  0000 C CNN
F 3 "~" H 5525 10425 50  0001 C CNN
	1    5525 10425
	1    0    0    -1  
$EndComp
$Comp
L Device:R R?
U 1 1
P 5875 10825
AR Path="/61625C97" Ref="R?"  Part="1" 
AR Path="/615CA4D2/61625C97" Ref="R47"  Part="1" 
F 0 "R47" V 6025 10825 50  0000 C CNN
F 1 "100R" V 5950 10825 50  0000 C CNN
F 2 "Resistor_SMD:R_0603_1608Metric" V 5805 10825 50  0000 C CNN
F 3 "~" H 5875 10825 50  0001 C CNN
	1    5875 10825
	0    -1   -1   0   
$EndComp
$Comp
L Device:R R?
U 1 1
P 5875 11100
AR Path="/61625C76" Ref="R?"  Part="1" 
AR Path="/615CA4D2/61625C76" Ref="R48"  Part="1" 
F 0 "R48" V 6025 11100 50  0000 C CNN
F 1 "400R" V 5950 11100 50  0000 C CNN
F 2 "Resistor_SMD:R_0603_1608Metric" V 5805 11100 50  0000 C CNN
F 3 "~" H 5875 11100 50  0001 C CNN
	1    5875 11100
	0    -1   -1   0   
$EndComp
$Comp
L Device:C C?
U 1 1
P 8275 10650
AR Path="/6178C450" Ref="C?"  Part="1" 
AR Path="/615CA4D2/6178C450" Ref="C33"  Part="1" 
F 0 "C33" H 8390 10696 50  0000 L CNN
F 1 "470nF 16V" H 8390 10605 50  0000 L CNN
F 2 "Capacitor_SMD:C_0603_1608Metric" H 8313 10500 50  0000 C CNN
F 3 "https://www.partco.fi/fi/elektroniikan-komponentit/passiivit/kondensaattorit/keraamiset-kondensaattorit/pintaliitoskerkot-0603/16548-chipc-0603-470n.html" H 8275 10650 50  0001 C CNN
	1    8275 10650
	1    0    0    -1  
$EndComp
$EndSCHEMATC
